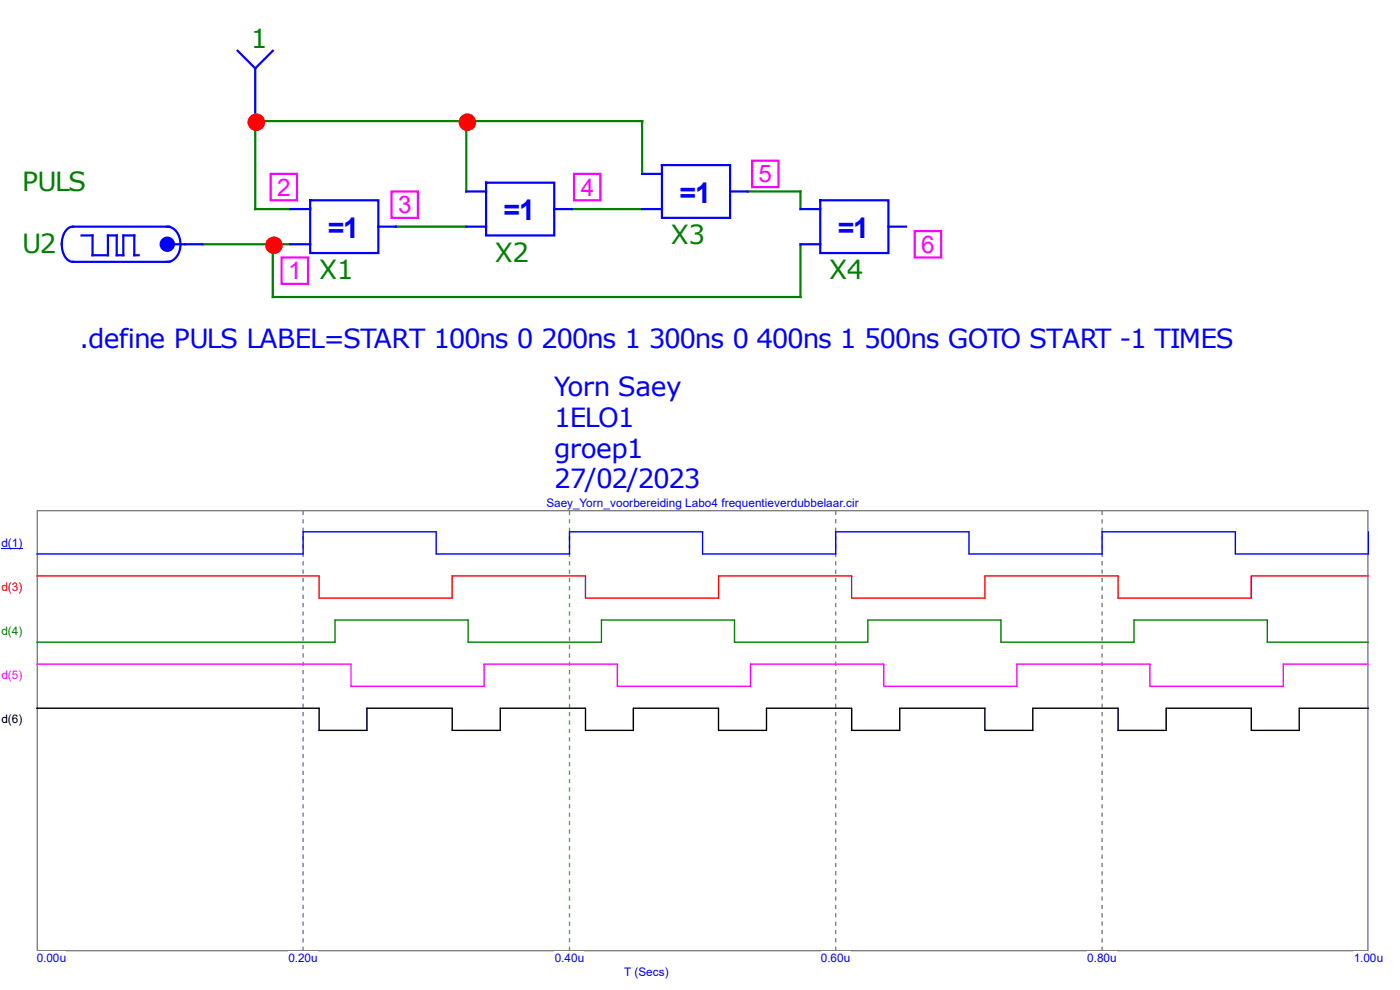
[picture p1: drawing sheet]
<svg xmlns="http://www.w3.org/2000/svg" width="297mm" height="210mm" viewBox="0 0 297 210" stroke-linecap="round" stroke-linejoin="round" font-family="sans-serif">
<path d="M98.9 25.7v14.9M136.2 36.9v-11.2h-82.1v18.7h7.5M43 51.8h18.6M57.9 51.8v11.2h111.9v-11.2M84 48.1h14.9M121.3 44.4h14.9M158.6 40.6h11.2v3.8" fill="none" stroke="#008000" stroke-width=".47"/>
<g fill="none" stroke="#00f" stroke-width=".47">
<path d="M50.4 10.8l3.7 3.7M54.1 14.5v11.2M57.9 10.8l-3.8 3.7M103.1 38.8h14.5v11.1h-14.5zM136.2 36.9h4.2M140.4 35h14.5v11.2h-14.5zM17.3 49.9h2.3v4.2h3.3v-4.2h1.9v4.2h1.4v-4.2h2.3v4.2h.9M35.5 51.8h7.5M35.5 48.1a3.4 3.4 0 0 1 2.8 3.7 3.4 3.4 0 0 1-2.8 3.7M36 48.1h-20.6a2.9 2.9 0 0 0-2.2 2.9 4.3 4.3 0 0 0 1.7 4.4l21.1 .1M61.6 44.4h4.2M61.6 51.8h4.2"/>
<path d="M65.8 42.5h14.5v11.2h-14.5zM80.3 48.1h3.7M98.9 48.1h4.2M98.9 40.6h4.2M117.6 44.4h3.7M136.2 44.4h4.2M154.9 40.6h3.7M169.8 44.4h4.2M169.8 51.8h4.2M174 42.5h14.5v11.2h-14.5zM188.5 48.1h3.7"/>
</g>
<circle cx="35.5" cy="51.8" r="1.4" fill="#00f" stroke="#00f" stroke-width=".47"/>
<g fill="#f00" stroke="#f00" stroke-width=".47">
<circle cx="54.4" cy="25.9" r="1.63"/>
<circle cx="99.2" cy="25.9" r="1.63"/>
<circle cx="58.1" cy="52" r="1.63"/>
</g>
<g fill="#fff" stroke="#f0f" stroke-width=".47">
<path d="M59.7 54.6h5.6v5.6h-5.6z" fill-rule="evenodd"/>
<path d="M57.4 36.9h5.6v5.6h-5.6z" fill-rule="evenodd"/>
<path d="M83.1 40.6h5.6v5.6h-5.6z" fill-rule="evenodd"/>
<path d="M121.8 36.9h5.6v5.6h-5.6z" fill-rule="evenodd"/>
<path d="M159.6 34.1h5.6v5.6h-5.6z" fill-rule="evenodd"/>
<path d="M194.1 49h5.6v5.6h-5.6z" fill-rule="evenodd"/>
</g>
<path d="M7.9 108.3h282.3v93.4h-282.3z" fill="none" stroke="#808080" stroke-width=".3"/>
<path d="M64.3 108.4v93.3M120.8 108.4v93.3M177.3 108.4v93.3M233.8 108.4v93.3" fill="none" stroke="#808080" stroke-width=".3" stroke-dasharray=".9 .9" stroke-linecap="butt"/>
<g fill="#fff">
<path d="M7.8 201.8h6.3v2.8h-6.3z"/>
<path d="M61.2 201.8h6.2v2.8h-6.2z"/>
<path d="M117.7 201.8h6.3v2.8h-6.3z"/>
<path d="M174.2 201.8h6.2v2.8h-6.2z"/>
<path d="M230.7 201.8h6.2v2.8h-6.2z"/>
<path d="M287.2 201.8h6.3v2.8h-6.3z"/>
<path d="M.3 113.7h4.5v2.8h-4.5z"/>
</g>
<path d="M.3 116.3h4.5" fill="none" stroke="#00f" stroke-width=".21"/>
<g fill="#fff">
<path d="M132.4 204.7h9.5v2.8h-9.5z"/>
<path d="M.3 123.1h4.5v2.8h-4.5z"/>
<path d="M.3 132.4h4.5v2.8h-4.5z"/>
<path d="M.3 141.8h4.5v2.8h-4.5z"/>
<path d="M.3 151.1h4.5v2.8h-4.5z"/>
</g>
<path d="M290.3 112.8v4.7h-28.2v-4.7h-28.3v4.7h-28.2v-4.7h-28.3v4.7h-28.2v-4.7h-28.3v4.7h-28.3v-4.7h-28.2v4.7h-56.5" fill="none" stroke="#00f" stroke-width=".3"/>
<path d="M7.8 122.2h59.9v4.7h28.2v-4.7h28.3v4.7h28.2v-4.7h28.3v4.7h28.3v-4.7h28.2v4.7h28.3v-4.7h24.8" fill="none" stroke="#f00" stroke-width=".3"/>
<path d="M7.8 136.2h63.3v-4.7h28.2v4.7h28.3v-4.7h28.2v4.7h28.3v-4.7h28.2v4.7h28.3v-4.7h28.3v4.7h21.4" fill="none" stroke="#008000" stroke-width=".3"/>
<path d="M7.8 140.9h66.7v4.7h28.2v-4.7h28.3v4.7h28.2v-4.7h28.3v4.7h28.2v-4.7h28.3v4.7h28.2v-4.7h18.1" fill="none" stroke="#f0f" stroke-width=".3"/>
<path d="M7.8 150.2h59.9v4.7h10.2v-4.7h18v4.7h10.2v-4.7h18.1v4.7h10.2v-4.7h18v4.7h10.2v-4.7h18.1v4.7h10.2v-4.7h18.1v4.7h10.1v-4.7h18.1v4.7h10.2v-4.7h18.1v4.7h10.1v-4.7h14.7" fill="none" stroke="#000" stroke-width=".3"/>
<path d="M115.9 105.3h66.3v2.8h-66.3z" fill="#fff"/>
<g font-size="6.1" fill="#00f">
<text x="106.8" y="46.7">=1</text>
<text x="144.2" y="43">=1</text>
<text x="69.6" y="50.5">=1</text>
<text x="177.8" y="50.5">=1</text>
</g>
<g font-size="5.6" fill="#008000">
<text x="53.2" y="10.3">1</text>
<text x="4.7" y="40.6">PULS</text>
<text x="4.7" y="53.7">U2</text>
<text x="142.3" y="51.8">X3</text>
<text x="67.7" y="59.3">X1</text>
<text x="105" y="55.5">X2</text>
<text x="175.9" y="59.3">X4</text>
</g>
<g font-size="5.6" fill="#00f">
<text x="16.8" y="73.7">.define PULS LABEL=START 100ns 0 200ns 1 300ns 0 400ns 1 500ns GOTO START -1 TIMES</text>
<text x="117.6" y="84">Yorn Saey</text>
<text x="117.6" y="90.5">1ELO1</text>
<text x="117.6" y="97.1">groep1</text>
<text x="117.6" y="103.6">27/02/2023</text>
</g>
<g font-size="5.1" fill="#f0f">
<text x="58.8" y="41.5">2</text>
<text x="123.2" y="41.5">4</text>
<text x="161" y="38.7">5</text>
<text x="84.5" y="45.3">3</text>
<text x="195.5" y="53.6">6</text>
<text x="61.1" y="59.2">1</text>
</g>
<g font-size="2.5" fill="#00f">
<text x="115.9" y="107.6">Saey_Yorn_voorbereiding Labo4 frequentieverdubbelaar.cir</text>
<text x=".3" y="116">d(1)</text>
<text x="7.8" y="204.1">0.00u</text>
<text x="61.2" y="204.1">0.20u</text>
<text x="117.7" y="204.1">0.40u</text>
<text x="132.4" y="207">T (Secs)</text>
<text x="174.2" y="204.1">0.60u</text>
<text x="230.7" y="204.1">0.80u</text>
<text x="287.2" y="204.1">1.00u</text>
</g>
<text font-size="2.5" fill="#f00" x=".3" y="125.3">d(3)</text>
<text font-size="2.5" fill="#008000" x=".3" y="134.7">d(4)</text>
<text font-size="2.5" fill="#f0f" x=".3" y="144">d(5)</text>
<text font-size="2.5" x=".3" y="153.4">d(6)</text>
</svg>
